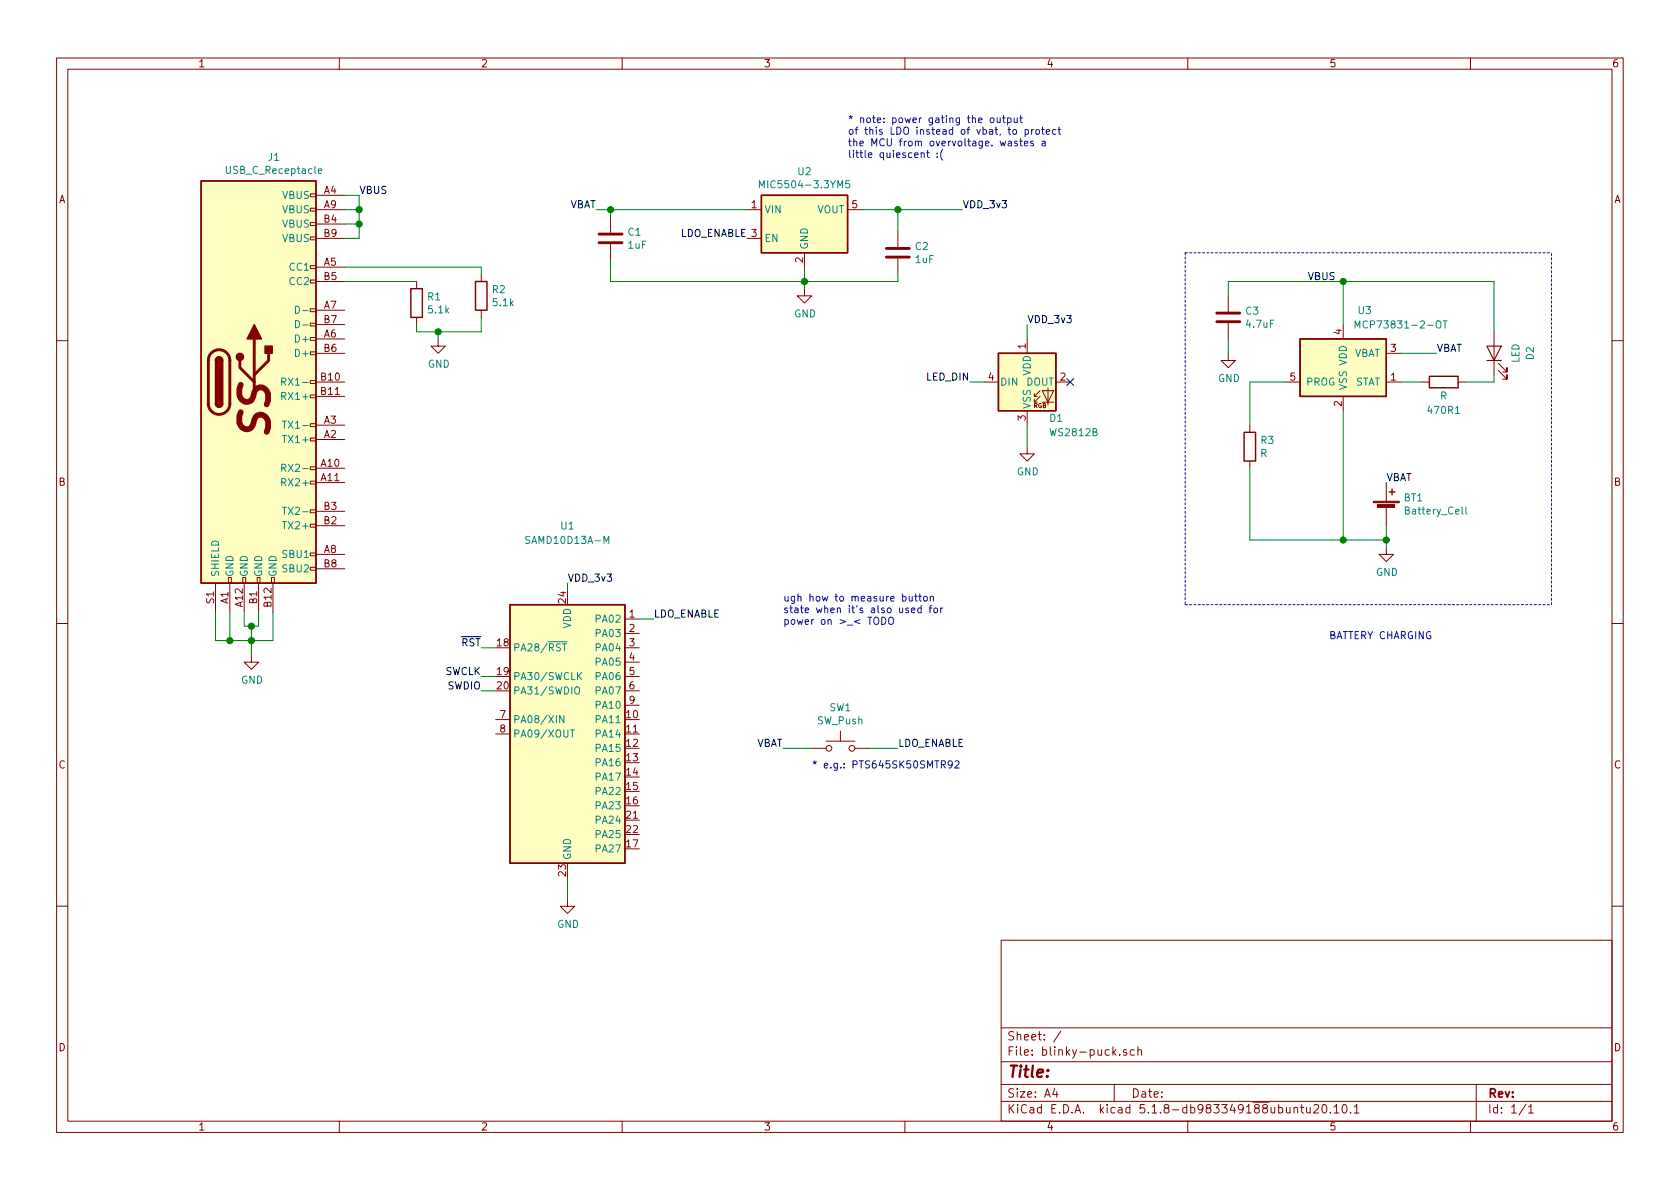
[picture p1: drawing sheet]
EESchema Schematic File Version 4
EELAYER 30 0
EELAYER END
$Descr A4 11693 8268
encoding utf-8
Sheet 1 1
Title ""
Date ""
Rev ""
Comp ""
Comment1 ""
Comment2 ""
Comment3 ""
Comment4 ""
$EndDescr
$Comp
L Battery_Management:MCP73831-2-OT U3
U 1 1
P 9350 2550
F 0 "U3" H 9500 2950 50  0000 C CNN
F 1 "MCP73831-2-OT" H 9750 2850 50  0000 C CNN
F 2 "Package_TO_SOT_SMD:SOT-23-5" H 9400 2300 50  0001 L CIN
F 3 "http://ww1.microchip.com/downloads/en/DeviceDoc/20001984g.pdf" H 9200 2500 50  0001 C CNN
	1    9350 2550
	1    0    0    -1  
$EndComp
$Comp
L Connector:USB_C_Receptacle J1
U 1 1
P 1800 2650
F 0 "J1" H 1907 4217 50  0000 C CNN
F 1 "USB_C_Receptacle" H 1907 4126 50  0000 C CNN
F 2 "" H 1950 2650 50  0001 C CNN
F 3 "http://www.usb.org/developers/docs/usb_31_033017.zip" H 1950 2650 50  0001 C CNN
	1    1800 2650
	1    0    0    -1  
$EndComp
$Comp
L Device:R R2
U 1 1
P 3350 2050
F 0 "R2" H 3420 2096 50  0000 L CNN
F 1 "5.1k" H 3420 2005 50  0000 L CNN
F 2 "" V 3280 2050 50  0001 C CNN
F 3 "~" H 3350 2050 50  0001 C CNN
	1    3350 2050
	1    0    0    -1  
$EndComp
$Comp
L Device:R R1
U 1 1
P 2900 2100
F 0 "R1" H 2970 2146 50  0000 L CNN
F 1 "5.1k" H 2970 2055 50  0000 L CNN
F 2 "" V 2830 2100 50  0001 C CNN
F 3 "~" H 2900 2100 50  0001 C CNN
	1    2900 2100
	1    0    0    -1  
$EndComp
$Comp
L power:GND #PWR02
U 1 1
P 3050 2350
F 0 "#PWR02" H 3050 2100 50  0001 C CNN
F 1 "GND" H 3055 2177 50  0000 C CNN
F 2 "" H 3050 2350 50  0001 C CNN
F 3 "" H 3050 2350 50  0001 C CNN
	1    3050 2350
	1    0    0    -1  
$EndComp
Wire Wire Line
	2400 1950 2900 1950
Wire Wire Line
	2900 2250 2900 2300
Wire Wire Line
	2900 2300 3050 2300
Wire Wire Line
	3050 2300 3050 2350
Connection ~ 3050 2300
$Comp
L power:GND #PWR01
U 1 1
P 1750 4550
F 0 "#PWR01" H 1750 4300 50  0001 C CNN
F 1 "GND" H 1755 4377 50  0000 C CNN
F 2 "" H 1750 4550 50  0001 C CNN
F 3 "" H 1750 4550 50  0001 C CNN
	1    1750 4550
	1    0    0    -1  
$EndComp
Wire Wire Line
	1600 4250 1600 4450
Wire Wire Line
	1600 4450 1750 4450
Wire Wire Line
	1750 4450 1750 4550
Wire Wire Line
	1700 4250 1700 4350
Wire Wire Line
	1700 4350 1750 4350
Wire Wire Line
	1750 4350 1750 4450
Connection ~ 1750 4450
Wire Wire Line
	1800 4350 1750 4350
Connection ~ 1750 4350
Wire Wire Line
	1800 4250 1800 4350
Wire Wire Line
	1900 4250 1900 4450
Wire Wire Line
	1900 4450 1750 4450
Wire Wire Line
	1500 4250 1500 4450
Wire Wire Line
	1500 4450 1600 4450
Connection ~ 1600 4450
Wire Wire Line
	2400 1850 3350 1850
Wire Wire Line
	3350 1850 3350 1900
Wire Wire Line
	3350 2200 3350 2300
Wire Wire Line
	3050 2300 3350 2300
Wire Wire Line
	2400 1650 2500 1650
Wire Wire Line
	2500 1650 2500 1550
Wire Wire Line
	2500 1350 2400 1350
Wire Wire Line
	2400 1450 2500 1450
Connection ~ 2500 1450
Wire Wire Line
	2500 1450 2500 1350
Wire Wire Line
	2400 1550 2500 1550
Connection ~ 2500 1550
Wire Wire Line
	2500 1550 2500 1450
Text Label 2500 1350 0    50   ~ 0
VBUS
$Comp
L Regulator_Linear:MIC5504-3.3YM5 U2
U 1 1
P 5600 1550
F 0 "U2" H 5600 1917 50  0000 C CNN
F 1 "MIC5504-3.3YM5" H 5600 1826 50  0000 C CNN
F 2 "Package_TO_SOT_SMD:SOT-23-5" H 5600 1150 50  0001 C CNN
F 3 "http://ww1.microchip.com/downloads/en/DeviceDoc/MIC550X.pdf" H 5350 1800 50  0001 C CNN
	1    5600 1550
	1    0    0    -1  
$EndComp
$Comp
L LED:WS2812B D1
U 1 1
P 7150 2650
F 0 "D1" H 7300 2400 50  0000 L CNN
F 1 "WS2812B" H 7300 2300 50  0000 L CNN
F 2 "LED_SMD:LED_WS2812B_PLCC4_5.0x5.0mm_P3.2mm" H 7200 2350 50  0001 L TNN
F 3 "https://cdn-shop.adafruit.com/datasheets/WS2812B.pdf" H 7250 2275 50  0001 L TNN
	1    7150 2650
	1    0    0    -1  
$EndComp
$Comp
L MCU_Microchip_SAMD:SAMD10D13A-M U1
U 1 1
P 3950 5100
F 0 "U1" H 3950 6550 50  0000 C CNN
F 1 "SAMD10D13A-M" H 3950 6450 50  0000 C CNN
F 2 "Package_DFN_QFN:QFN-24-1EP_4x4mm_P0.5mm_EP2.6x2.6mm" H 3950 3750 50  0001 C CNN
F 3 "http://ww1.microchip.com/downloads/en/DeviceDoc/Atmel-42242-SAM-D10_Datasheet.pdf" H 3950 4100 50  0001 C CNN
	1    3950 5100
	1    0    0    -1  
$EndComp
$Comp
L Switch:SW_Push SW1
U 1 1
P 5850 5200
F 0 "SW1" H 5850 5485 50  0000 C CNN
F 1 "SW_Push" H 5850 5394 50  0000 C CNN
F 2 "" H 5850 5400 50  0001 C CNN
F 3 "" H 5850 5400 50  0001 C CNN
	1    5850 5200
	1    0    0    -1  
$EndComp
Text Notes 5650 5350 0    50   ~ 0
* e.g.: PTS645SK50SMTR92
$Comp
L Device:Battery_Cell BT1
U 1 1
P 9650 3550
F 0 "BT1" H 9768 3646 50  0000 L CNN
F 1 "Battery_Cell" H 9768 3555 50  0000 L CNN
F 2 "" V 9650 3610 50  0001 C CNN
F 3 "~" V 9650 3610 50  0001 C CNN
	1    9650 3550
	1    0    0    -1  
$EndComp
Wire Wire Line
	9750 2450 10000 2450
Text Label 10000 2450 0    50   ~ 0
VBAT
Text Label 9650 3350 0    50   ~ 0
VBAT
$Comp
L power:GND #PWR07
U 1 1
P 9650 3800
F 0 "#PWR07" H 9650 3550 50  0001 C CNN
F 1 "GND" H 9655 3627 50  0000 C CNN
F 2 "" H 9650 3800 50  0001 C CNN
F 3 "" H 9650 3800 50  0001 C CNN
	1    9650 3800
	1    0    0    -1  
$EndComp
Wire Wire Line
	9650 3800 9650 3750
Wire Notes Line
	8250 1750 8250 4200
Wire Notes Line
	10800 4200 10800 1750
Text Notes 9250 4450 0    50   ~ 0
BATTERY CHARGING
Wire Wire Line
	9350 3750 9650 3750
Connection ~ 9650 3750
Wire Wire Line
	9650 3750 9650 3650
Wire Wire Line
	9350 2850 9350 3750
Wire Wire Line
	8950 2650 8700 2650
Wire Wire Line
	8700 2650 8700 2950
Wire Wire Line
	8700 3250 8700 3750
Wire Wire Line
	8700 3750 9350 3750
Connection ~ 9350 3750
$Comp
L Device:R R3
U 1 1
P 8700 3100
F 0 "R3" H 8770 3146 50  0000 L CNN
F 1 "R" H 8770 3055 50  0000 L CNN
F 2 "" V 8630 3100 50  0001 C CNN
F 3 "~" H 8700 3100 50  0001 C CNN
	1    8700 3100
	1    0    0    -1  
$EndComp
$Comp
L Device:LED D2
U 1 1
P 10400 2450
F 0 "D2" H 10400 2200 50  0000 C CNN
F 1 "LED" H 10400 2300 50  0000 C CNN
F 2 "" H 10400 2450 50  0001 C CNN
F 3 "~" H 10400 2450 50  0001 C CNN
	1    10400 2450
	0    -1   -1   0   
$EndComp
Text Label 9300 1950 2    50   ~ 0
VBUS
$Comp
L Device:R 470R1
U 1 1
P 10050 2650
F 0 "470R1" V 9850 2650 50  0000 C CNN
F 1 "R" V 9950 2650 50  0000 C CNN
F 2 "" V 9980 2650 50  0001 C CNN
F 3 "~" H 10050 2650 50  0001 C CNN
	1    10050 2650
	0    -1   -1   0   
$EndComp
Wire Wire Line
	9900 2650 9750 2650
Wire Wire Line
	10200 2650 10400 2650
Wire Wire Line
	10400 2650 10400 2600
Wire Wire Line
	9350 1950 10400 1950
Connection ~ 9350 1950
Wire Wire Line
	9350 1950 9350 2250
$Comp
L Device:C C3
U 1 1
P 8550 2200
F 0 "C3" H 8665 2246 50  0000 L CNN
F 1 "4.7uF" H 8665 2155 50  0000 L CNN
F 2 "" H 8588 2050 50  0001 C CNN
F 3 "~" H 8550 2200 50  0001 C CNN
	1    8550 2200
	1    0    0    -1  
$EndComp
$Comp
L power:GND #PWR06
U 1 1
P 8550 2450
F 0 "#PWR06" H 8550 2200 50  0001 C CNN
F 1 "GND" H 8555 2277 50  0000 C CNN
F 2 "" H 8550 2450 50  0001 C CNN
F 3 "" H 8550 2450 50  0001 C CNN
	1    8550 2450
	1    0    0    -1  
$EndComp
Wire Wire Line
	8550 2450 8550 2350
Wire Wire Line
	8550 2050 8550 1950
Wire Wire Line
	8550 1950 9350 1950
Wire Wire Line
	10400 1950 10400 2300
Wire Notes Line
	8250 1750 10800 1750
Wire Notes Line
	8250 4200 10800 4200
Text Notes 5900 1100 0    50   ~ 0
* note: power gating the output\nof this LDO instead of vbat, to protect\nthe MCU from overvoltage. wastes a \nlittle quiescent :(
Wire Wire Line
	6000 1450 6250 1450
Text Label 6700 1450 0    50   ~ 0
VDD_3v3
$Comp
L power:GND #PWR04
U 1 1
P 5600 2000
F 0 "#PWR04" H 5600 1750 50  0001 C CNN
F 1 "GND" H 5605 1827 50  0000 C CNN
F 2 "" H 5600 2000 50  0001 C CNN
F 3 "" H 5600 2000 50  0001 C CNN
	1    5600 2000
	1    0    0    -1  
$EndComp
Wire Wire Line
	5600 2000 5600 1950
$Comp
L Device:C C2
U 1 1
P 6250 1750
F 0 "C2" H 6365 1796 50  0000 L CNN
F 1 "1uF" H 6365 1705 50  0000 L CNN
F 2 "" H 6288 1600 50  0001 C CNN
F 3 "~" H 6250 1750 50  0001 C CNN
	1    6250 1750
	1    0    0    -1  
$EndComp
$Comp
L Device:C C1
U 1 1
P 4250 1650
F 0 "C1" H 4365 1696 50  0000 L CNN
F 1 "1uF" H 4365 1605 50  0000 L CNN
F 2 "" H 4288 1500 50  0001 C CNN
F 3 "~" H 4250 1650 50  0001 C CNN
	1    4250 1650
	1    0    0    -1  
$EndComp
Connection ~ 5600 1950
Wire Wire Line
	5600 1950 5600 1850
Wire Wire Line
	5600 1950 6250 1950
Wire Wire Line
	6250 1950 6250 1900
Wire Wire Line
	6250 1600 6250 1450
Connection ~ 6250 1450
Wire Wire Line
	6250 1450 6700 1450
Text Label 5200 1650 2    50   ~ 0
LDO_ENABLE
Wire Wire Line
	4250 1450 4250 1500
Wire Wire Line
	4250 1800 4250 1950
Wire Wire Line
	4250 1950 5600 1950
Text Label 4550 4300 0    50   ~ 0
LDO_ENABLE
Wire Wire Line
	4550 4300 4450 4300
Text Label 4150 1450 2    50   ~ 0
VBAT
Wire Wire Line
	4150 1450 4250 1450
Connection ~ 4250 1450
Wire Wire Line
	4250 1450 5200 1450
Text Label 5450 5200 2    50   ~ 0
VBAT
Wire Wire Line
	5450 5200 5650 5200
Text Label 6250 5200 0    50   ~ 0
LDO_ENABLE
Wire Wire Line
	6050 5200 6250 5200
Wire Wire Line
	3950 4100 3950 4050
Text Label 3950 4050 0    50   ~ 0
VDD_3v3
Text Label 7150 2250 0    50   ~ 0
VDD_3v3
Wire Wire Line
	7150 2250 7150 2350
$Comp
L power:GND #PWR05
U 1 1
P 7150 3100
F 0 "#PWR05" H 7150 2850 50  0001 C CNN
F 1 "GND" H 7155 2927 50  0000 C CNN
F 2 "" H 7150 3100 50  0001 C CNN
F 3 "" H 7150 3100 50  0001 C CNN
	1    7150 3100
	1    0    0    -1  
$EndComp
Wire Wire Line
	7150 3100 7150 2950
NoConn ~ 7450 2650
Text Label 6750 2650 2    50   ~ 0
LED_DIN
Wire Wire Line
	6750 2650 6850 2650
$Comp
L power:GND #PWR03
U 1 1
P 3950 6250
F 0 "#PWR03" H 3950 6000 50  0001 C CNN
F 1 "GND" H 3955 6077 50  0000 C CNN
F 2 "" H 3950 6250 50  0001 C CNN
F 3 "" H 3950 6250 50  0001 C CNN
	1    3950 6250
	1    0    0    -1  
$EndComp
Wire Wire Line
	3950 6250 3950 6100
Wire Wire Line
	3450 4500 3350 4500
Wire Wire Line
	3450 4700 3350 4700
Wire Wire Line
	3450 4800 3350 4800
Text Label 3350 4500 2    50   ~ 0
~RST
Text Label 3350 4700 2    50   ~ 0
SWCLK
Text Label 3350 4800 2    50   ~ 0
SWDIO
Text Notes 5450 4350 0    50   ~ 0
ugh how to measure button\nstate when it's also used for\npower on >_< TODO
$EndSCHEMATC
